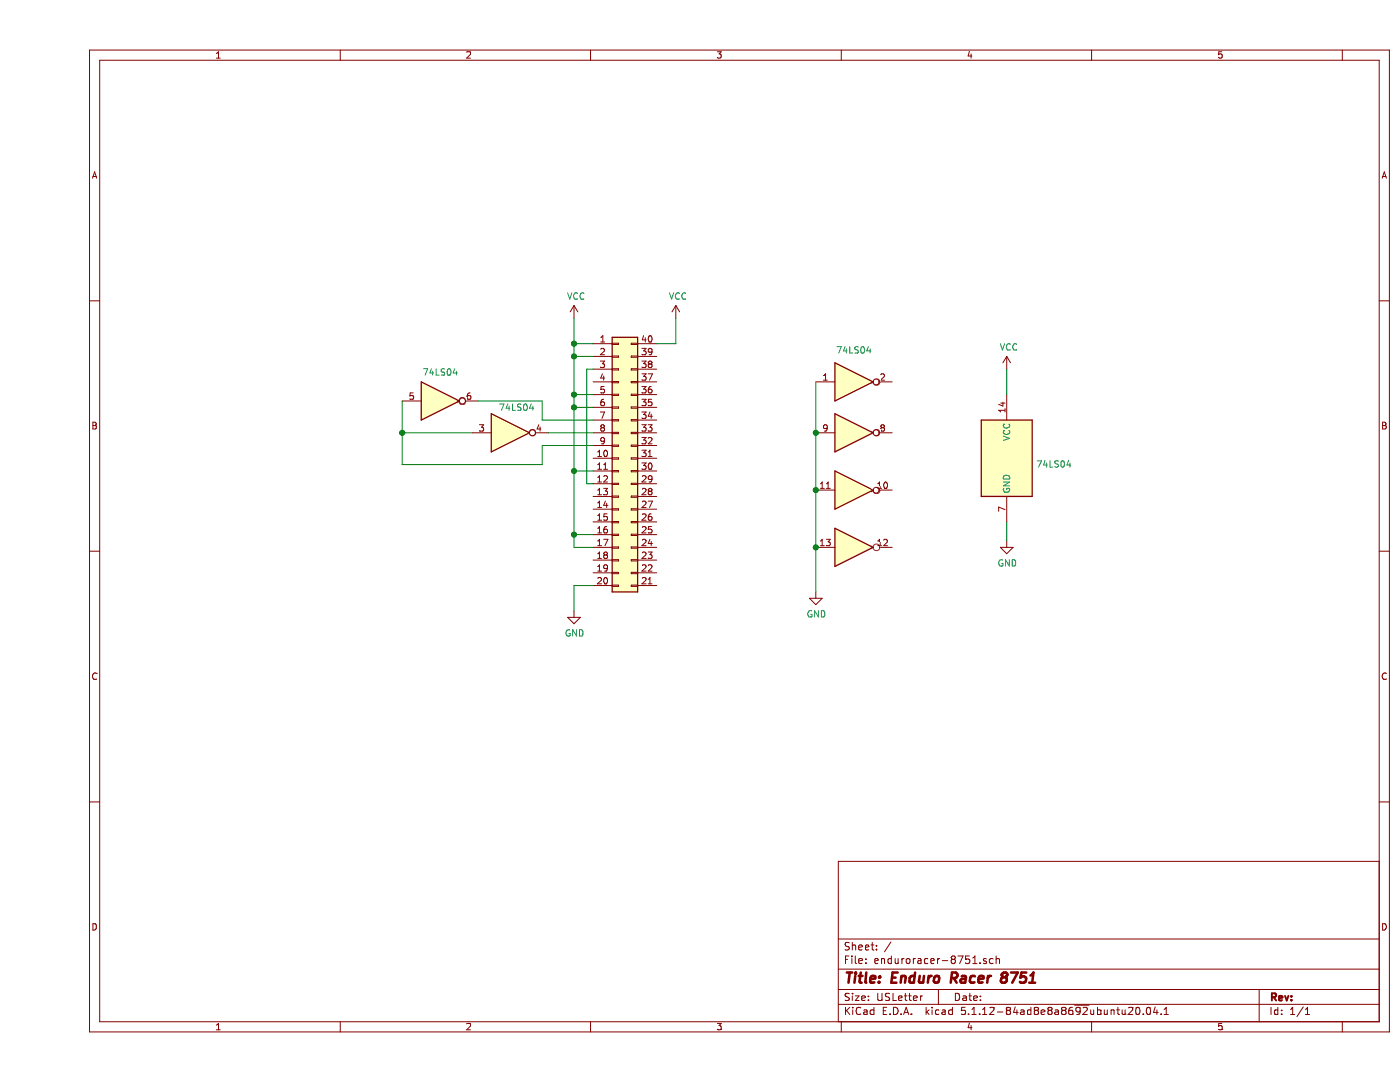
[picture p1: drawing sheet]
EESchema Schematic File Version 4
LIBS:enduroracer-8751-cache
EELAYER 29 0
EELAYER END
$Descr USLetter 11000 8500
encoding utf-8
Sheet 1 1
Title "Enduro Racer 8751"
Date ""
Rev ""
Comp ""
Comment1 ""
Comment2 ""
Comment3 ""
Comment4 ""
$EndDescr
$Comp
L Connector_Generic:Conn_02x20_Counter_Clockwise J?
U 1 1
P 4550 3600
F 0 "J?" H 4600 4717 50  0001 C CNN
F 1 "Conn_02x20_Counter_Clockwise" H 4600 4626 50  0001 C CNN
F 2 "" H 4550 3600 50  0001 C CNN
F 3 "~" H 4550 3600 50  0001 C CNN
	1    4550 3600
	1    0    0    -1  
$EndComp
$Comp
L 74xx:74LS04 U?
U 2 1
P 3700 3400
F 0 "U?" H 3700 3717 50  0001 C CNN
F 1 "74LS04" H 3750 3600 50  0000 C CNN
F 2 "" H 3700 3400 50  0001 C CNN
F 3 "http://www.ti.com/lit/gpn/sn74LS04" H 3700 3400 50  0001 C CNN
	2    3700 3400
	1    0    0    -1  
$EndComp
$Comp
L 74xx:74LS04 U?
U 3 1
P 3150 3150
F 0 "U?" H 3150 3467 50  0001 C CNN
F 1 "74LS04" H 3150 3376 50  0000 C CNN
F 2 "" H 3150 3150 50  0001 C CNN
F 3 "http://www.ti.com/lit/gpn/sn74LS04" H 3150 3150 50  0001 C CNN
	3    3150 3150
	1    0    0    -1  
$EndComp
$Comp
L 74xx:74LS04 U?
U 1 1
P 6400 3000
F 0 "U?" H 6400 3317 50  0001 C CNN
F 1 "74LS04" H 6400 3250 50  0000 C CNN
F 2 "" H 6400 3000 50  0001 C CNN
F 3 "http://www.ti.com/lit/gpn/sn74LS04" H 6400 3000 50  0001 C CNN
	1    6400 3000
	1    0    0    -1  
$EndComp
$Comp
L 74xx:74LS04 U?
U 4 1
P 6400 3400
F 0 "U?" H 6400 3717 50  0001 C CNN
F 1 "74LS04" H 6400 3626 50  0001 C CNN
F 2 "" H 6400 3400 50  0001 C CNN
F 3 "http://www.ti.com/lit/gpn/sn74LS04" H 6400 3400 50  0001 C CNN
	4    6400 3400
	1    0    0    -1  
$EndComp
$Comp
L 74xx:74LS04 U?
U 5 1
P 6400 3850
F 0 "U?" H 6400 4167 50  0001 C CNN
F 1 "74LS04" H 6400 4076 50  0001 C CNN
F 2 "" H 6400 3850 50  0001 C CNN
F 3 "http://www.ti.com/lit/gpn/sn74LS04" H 6400 3850 50  0001 C CNN
	5    6400 3850
	1    0    0    -1  
$EndComp
$Comp
L 74xx:74LS04 U?
U 6 1
P 6400 4300
F 0 "U?" H 6400 4617 50  0001 C CNN
F 1 "74LS04" H 6400 4526 50  0001 C CNN
F 2 "" H 6400 4300 50  0001 C CNN
F 3 "http://www.ti.com/lit/gpn/sn74LS04" H 6400 4300 50  0001 C CNN
	6    6400 4300
	1    0    0    -1  
$EndComp
$Comp
L 74xx:74LS04 U?
U 7 1
P 7600 3600
F 0 "U?" H 7830 3646 50  0001 L CNN
F 1 "74LS04" H 7830 3555 50  0000 L CNN
F 2 "" H 7600 3600 50  0001 C CNN
F 3 "http://www.ti.com/lit/gpn/sn74LS04" H 7600 3600 50  0001 C CNN
	7    7600 3600
	1    0    0    -1  
$EndComp
$Comp
L power:GND #PWR?
U 1 1
P 6100 4650
F 0 "#PWR?" H 6100 4400 50  0001 C CNN
F 1 "GND" H 6105 4477 50  0000 C CNN
F 2 "" H 6100 4650 50  0001 C CNN
F 3 "" H 6100 4650 50  0001 C CNN
	1    6100 4650
	1    0    0    -1  
$EndComp
$Comp
L power:GND #PWR?
U 1 1
P 7600 4250
F 0 "#PWR?" H 7600 4000 50  0001 C CNN
F 1 "GND" H 7605 4077 50  0000 C CNN
F 2 "" H 7600 4250 50  0001 C CNN
F 3 "" H 7600 4250 50  0001 C CNN
	1    7600 4250
	1    0    0    -1  
$EndComp
$Comp
L power:GND #PWR?
U 1 1
P 4200 4800
F 0 "#PWR?" H 4200 4550 50  0001 C CNN
F 1 "GND" H 4205 4627 50  0000 C CNN
F 2 "" H 4200 4800 50  0001 C CNN
F 3 "" H 4200 4800 50  0001 C CNN
	1    4200 4800
	1    0    0    -1  
$EndComp
$Comp
L power:VCC #PWR?
U 1 1
P 5000 2500
F 0 "#PWR?" H 5000 2350 50  0001 C CNN
F 1 "VCC" H 5017 2673 50  0000 C CNN
F 2 "" H 5000 2500 50  0001 C CNN
F 3 "" H 5000 2500 50  0001 C CNN
	1    5000 2500
	1    0    0    -1  
$EndComp
$Comp
L power:VCC #PWR?
U 1 1
P 7600 2900
F 0 "#PWR?" H 7600 2750 50  0001 C CNN
F 1 "VCC" H 7617 3073 50  0000 C CNN
F 2 "" H 7600 2900 50  0001 C CNN
F 3 "" H 7600 2900 50  0001 C CNN
	1    7600 2900
	1    0    0    -1  
$EndComp
$Comp
L power:VCC #PWR?
U 1 1
P 4200 2500
F 0 "#PWR?" H 4200 2350 50  0001 C CNN
F 1 "VCC" H 4217 2673 50  0000 C CNN
F 2 "" H 4200 2500 50  0001 C CNN
F 3 "" H 4200 2500 50  0001 C CNN
	1    4200 2500
	1    0    0    -1  
$EndComp
Wire Wire Line
	4200 2500 4200 2700
Wire Wire Line
	4200 2700 4350 2700
Wire Wire Line
	4350 2800 4200 2800
Wire Wire Line
	4200 2800 4200 2700
Connection ~ 4200 2700
Wire Wire Line
	4350 3100 4200 3100
Wire Wire Line
	4200 3100 4200 2800
Connection ~ 4200 2800
Wire Wire Line
	4350 3200 4200 3200
Wire Wire Line
	4200 3200 4200 3100
Connection ~ 4200 3100
Wire Wire Line
	4350 3700 4200 3700
Wire Wire Line
	4200 3700 4200 3200
Connection ~ 4200 3200
Wire Wire Line
	4350 4200 4200 4200
Wire Wire Line
	4200 4200 4200 3700
Connection ~ 4200 3700
Wire Wire Line
	4350 4300 4200 4300
Wire Wire Line
	4200 4300 4200 4200
Connection ~ 4200 4200
Wire Wire Line
	4850 2700 5000 2700
Wire Wire Line
	5000 2700 5000 2500
Wire Wire Line
	6100 3000 6100 3400
Wire Wire Line
	6100 3400 6100 3850
Connection ~ 6100 3400
Wire Wire Line
	6100 3850 6100 4300
Connection ~ 6100 3850
Wire Wire Line
	6100 4300 6100 4650
Connection ~ 6100 4300
Wire Wire Line
	7600 4100 7600 4250
Wire Wire Line
	7600 2900 7600 3100
Wire Wire Line
	3450 3150 3950 3150
Wire Wire Line
	3950 3150 3950 3300
Wire Wire Line
	3950 3300 4350 3300
Wire Wire Line
	4000 3400 4350 3400
Wire Wire Line
	2850 3150 2850 3400
Wire Wire Line
	2850 3400 3400 3400
Wire Wire Line
	4350 3500 3950 3500
Wire Wire Line
	3950 3500 3950 3650
Wire Wire Line
	3950 3650 2850 3650
Wire Wire Line
	2850 3650 2850 3400
Connection ~ 2850 3400
Wire Wire Line
	4350 2900 4300 2900
Wire Wire Line
	4300 2900 4300 3800
Wire Wire Line
	4300 3800 4350 3800
Wire Wire Line
	4350 4600 4200 4600
Wire Wire Line
	4200 4600 4200 4800
$EndSCHEMATC
